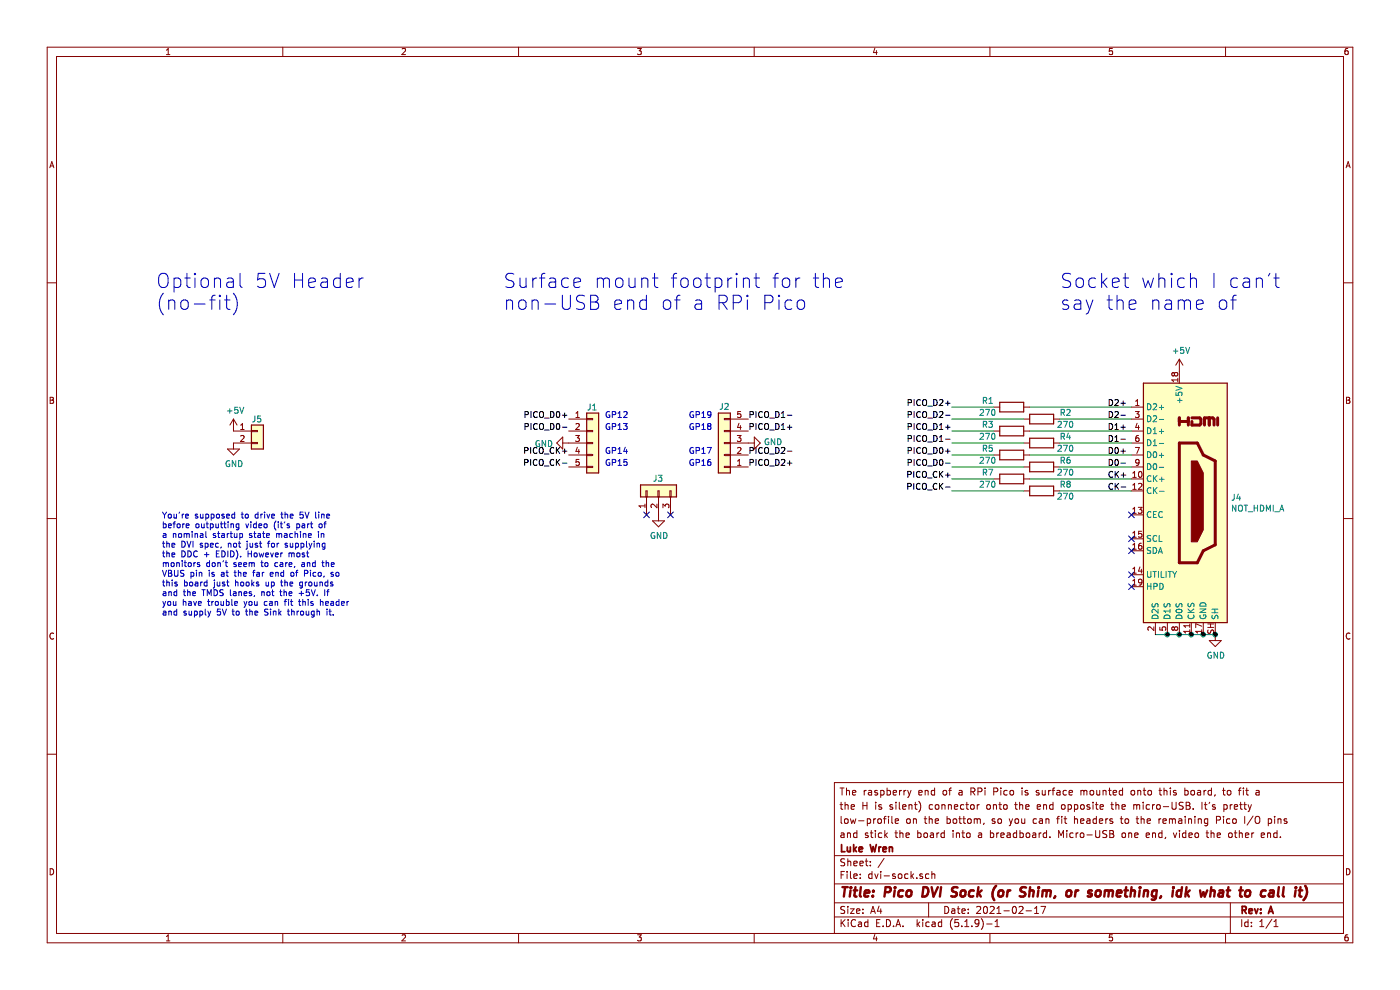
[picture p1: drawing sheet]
EESchema Schematic File Version 4
EELAYER 30 0
EELAYER END
$Descr A4 11693 8268
encoding utf-8
Sheet 1 1
Title "Pico DVI Sock (or Shim, or something, idk what to call it)"
Date "2021-02-17"
Rev "A"
Comp "Luke Wren"
Comment1 "and stick the board into a breadboard. Micro-USB one end, video the other end."
Comment2 "low-profile on the bottom, so you can fit headers to the remaining Pico I/O pins"
Comment3 "the H is silent) connector onto the end opposite the micro-USB. It's pretty "
Comment4 "The raspberry end of a RPi Pico is surface mounted onto this board, to fit a"
$EndDescr
$Comp
L Connector:HDMI_A J4
U 1 1
P 9850 4200
F 0 "J4" H 10280 4246 50  0000 L CNN
F 1 "NOT_HDMI_A" H 10280 4155 50  0000 L CNN
F 2 "dvi-sock:HDMI-SS-53000" H 9875 4200 50  0001 C CNN
F 3 "https://en.wikipedia.org/wiki/HDMI" H 9875 4200 50  0001 C CNN
	1    9850 4200
	1    0    0    -1  
$EndComp
$Comp
L Connector_Generic:Conn_01x02 J5
U 1 1
P 2150 3600
F 0 "J5" H 2100 3700 50  0000 L CNN
F 1 "Conn_01x02" H 2230 3501 50  0001 L CNN
F 2 "dvi-sock:PinHeader_1x02_P2.54mm_Vertical_nosilk" H 2150 3600 50  0001 C CNN
F 3 "~" H 2150 3600 50  0001 C CNN
	1    2150 3600
	1    0    0    -1  
$EndComp
$Comp
L Connector_Generic:Conn_01x05 J1
U 1 1
P 4950 3700
F 0 "J1" H 4900 4000 50  0000 L CNN
F 1 "Conn_01x05" H 5030 3651 50  0001 L CNN
F 2 "dvi-sock:castellated_2.54mm_smd_x5" H 4950 3700 50  0001 C CNN
F 3 "~" H 4950 3700 50  0001 C CNN
	1    4950 3700
	1    0    0    -1  
$EndComp
$Comp
L Connector_Generic:Conn_01x05 J2
U 1 1
P 6050 3700
F 0 "J2" H 6050 3400 50  0000 C CNN
F 1 "Conn_01x05" H 6350 3650 50  0001 C CNN
F 2 "dvi-sock:castellated_2.54mm_smd_x5" H 6050 3700 50  0001 C CNN
F 3 "~" H 6050 3700 50  0001 C CNN
	1    6050 3700
	-1   0    0    1   
$EndComp
$Comp
L Connector_Generic:Conn_01x03 J3
U 1 1
P 5500 4100
F 0 "J3" V 5600 4150 50  0000 R CNN
F 1 "Conn_01x03" V 5373 3912 50  0001 R CNN
F 2 "dvi-sock:castellated_2.54mm_smd_x3" H 5500 4100 50  0001 C CNN
F 3 "~" H 5500 4100 50  0001 C CNN
	1    5500 4100
	0    -1   -1   0   
$EndComp
$Comp
L Device:R R1
U 1 1
P 8450 3400
F 0 "R1" V 8500 3600 50  0000 C CNN
F 1 "270" V 8400 3600 50  0000 C CNN
F 2 "Resistor_SMD:R_0402_1005Metric" V 8380 3400 50  0001 C CNN
F 3 "~" H 8450 3400 50  0001 C CNN
	1    8450 3400
	0    -1   -1   0   
$EndComp
$Comp
L Device:R R2
U 1 1
P 8700 3500
F 0 "R2" V 8750 3300 50  0000 C CNN
F 1 "270" V 8650 3300 50  0000 C CNN
F 2 "Resistor_SMD:R_0402_1005Metric" V 8630 3500 50  0001 C CNN
F 3 "~" H 8700 3500 50  0001 C CNN
	1    8700 3500
	0    -1   -1   0   
$EndComp
$Comp
L Device:R R3
U 1 1
P 8450 3600
F 0 "R3" V 8500 3800 50  0000 C CNN
F 1 "270" V 8400 3800 50  0000 C CNN
F 2 "Resistor_SMD:R_0402_1005Metric" V 8380 3600 50  0001 C CNN
F 3 "~" H 8450 3600 50  0001 C CNN
	1    8450 3600
	0    -1   -1   0   
$EndComp
$Comp
L Device:R R4
U 1 1
P 8700 3700
F 0 "R4" V 8750 3500 50  0000 C CNN
F 1 "270" V 8650 3500 50  0000 C CNN
F 2 "Resistor_SMD:R_0402_1005Metric" V 8630 3700 50  0001 C CNN
F 3 "~" H 8700 3700 50  0001 C CNN
	1    8700 3700
	0    -1   -1   0   
$EndComp
$Comp
L Device:R R5
U 1 1
P 8450 3800
F 0 "R5" V 8500 4000 50  0000 C CNN
F 1 "270" V 8400 4000 50  0000 C CNN
F 2 "Resistor_SMD:R_0402_1005Metric" V 8380 3800 50  0001 C CNN
F 3 "~" H 8450 3800 50  0001 C CNN
	1    8450 3800
	0    -1   -1   0   
$EndComp
$Comp
L Device:R R6
U 1 1
P 8700 3900
F 0 "R6" V 8750 3700 50  0000 C CNN
F 1 "270" V 8650 3700 50  0000 C CNN
F 2 "Resistor_SMD:R_0402_1005Metric" V 8630 3900 50  0001 C CNN
F 3 "~" H 8700 3900 50  0001 C CNN
	1    8700 3900
	0    -1   -1   0   
$EndComp
$Comp
L Device:R R7
U 1 1
P 8450 4000
F 0 "R7" V 8500 4200 50  0000 C CNN
F 1 "270" V 8400 4200 50  0000 C CNN
F 2 "Resistor_SMD:R_0402_1005Metric" V 8380 4000 50  0001 C CNN
F 3 "~" H 8450 4000 50  0001 C CNN
	1    8450 4000
	0    -1   -1   0   
$EndComp
$Comp
L Device:R R8
U 1 1
P 8700 4100
F 0 "R8" V 8750 3900 50  0000 C CNN
F 1 "270" V 8650 3900 50  0000 C CNN
F 2 "Resistor_SMD:R_0402_1005Metric" V 8630 4100 50  0001 C CNN
F 3 "~" H 8700 4100 50  0001 C CNN
	1    8700 4100
	0    -1   -1   0   
$EndComp
Wire Wire Line
	8850 4100 9450 4100
Wire Wire Line
	8600 3400 9450 3400
Wire Wire Line
	8850 3500 9450 3500
Wire Wire Line
	8600 3600 9450 3600
Wire Wire Line
	8850 3700 9450 3700
Wire Wire Line
	8600 3800 9450 3800
Wire Wire Line
	8850 3900 9450 3900
Wire Wire Line
	8600 4000 9450 4000
Wire Wire Line
	7950 3400 8300 3400
Wire Wire Line
	7950 3500 8550 3500
Wire Wire Line
	7950 3600 8300 3600
Wire Wire Line
	7950 3700 8550 3700
Wire Wire Line
	7950 3800 8300 3800
Wire Wire Line
	7950 3900 8550 3900
Wire Wire Line
	7950 4000 8300 4000
Wire Wire Line
	7950 4100 8550 4100
Text Label 9250 3400 0    50   ~ 0
D2+
Text Label 9250 3500 0    50   ~ 0
D2-
Text Label 9250 3600 0    50   ~ 0
D1+
Text Label 9250 3700 0    50   ~ 0
D1-
Text Label 9250 3800 0    50   ~ 0
D0+
Text Label 9250 3900 0    50   ~ 0
D0-
Text Label 9250 4000 0    50   ~ 0
CK+
Text Label 9250 4100 0    50   ~ 0
CK-
$Comp
L power:+5V #PWR0101
U 1 1
P 9850 3100
F 0 "#PWR0101" H 9850 2950 50  0001 C CNN
F 1 "+5V" H 9865 3273 50  0000 C CNN
F 2 "" H 9850 3100 50  0001 C CNN
F 3 "" H 9850 3100 50  0001 C CNN
	1    9850 3100
	1    0    0    -1  
$EndComp
$Comp
L power:GND #PWR0102
U 1 1
P 10150 5300
F 0 "#PWR0102" H 10150 5050 50  0001 C CNN
F 1 "GND" H 10155 5127 50  0000 C CNN
F 2 "" H 10150 5300 50  0001 C CNN
F 3 "" H 10150 5300 50  0001 C CNN
	1    10150 5300
	1    0    0    -1  
$EndComp
Wire Wire Line
	9650 5300 9750 5300
Connection ~ 10150 5300
Connection ~ 9750 5300
Wire Wire Line
	9750 5300 9850 5300
Connection ~ 9850 5300
Wire Wire Line
	9850 5300 9950 5300
Connection ~ 9950 5300
Wire Wire Line
	9950 5300 10050 5300
Connection ~ 10050 5300
Wire Wire Line
	10050 5300 10150 5300
NoConn ~ 9450 4300
NoConn ~ 9450 4500
NoConn ~ 9450 4600
NoConn ~ 9450 4800
NoConn ~ 9450 4900
Text Label 7950 3400 2    50   ~ 0
PICO_D2+
Text Label 7950 3500 2    50   ~ 0
PICO_D2-
Text Label 7950 3600 2    50   ~ 0
PICO_D1+
Text Label 7950 3700 2    50   ~ 0
PICO_D1-
Text Label 7950 3800 2    50   ~ 0
PICO_D0+
Text Label 7950 3900 2    50   ~ 0
PICO_D0-
Text Label 7950 4000 2    50   ~ 0
PICO_CK+
Text Label 7950 4100 2    50   ~ 0
PICO_CK-
$Comp
L power:GND #PWR0103
U 1 1
P 5500 4300
F 0 "#PWR0103" H 5500 4050 50  0001 C CNN
F 1 "GND" H 5505 4127 50  0000 C CNN
F 2 "" H 5500 4300 50  0001 C CNN
F 3 "" H 5500 4300 50  0001 C CNN
	1    5500 4300
	1    0    0    -1  
$EndComp
$Comp
L power:GND #PWR0104
U 1 1
P 1950 3700
F 0 "#PWR0104" H 1950 3450 50  0001 C CNN
F 1 "GND" H 1955 3527 50  0000 C CNN
F 2 "" H 1950 3700 50  0001 C CNN
F 3 "" H 1950 3700 50  0001 C CNN
	1    1950 3700
	1    0    0    -1  
$EndComp
$Comp
L power:+5V #PWR0105
U 1 1
P 1950 3600
F 0 "#PWR0105" H 1950 3450 50  0001 C CNN
F 1 "+5V" H 1965 3773 50  0000 C CNN
F 2 "" H 1950 3600 50  0001 C CNN
F 3 "" H 1950 3600 50  0001 C CNN
	1    1950 3600
	1    0    0    -1  
$EndComp
$Comp
L power:GND #PWR0106
U 1 1
P 6250 3700
F 0 "#PWR0106" H 6250 3450 50  0001 C CNN
F 1 "GND" V 6255 3572 50  0000 R CNN
F 2 "" H 6250 3700 50  0001 C CNN
F 3 "" H 6250 3700 50  0001 C CNN
	1    6250 3700
	0    -1   -1   0   
$EndComp
$Comp
L power:GND #PWR0107
U 1 1
P 4750 3700
F 0 "#PWR0107" H 4750 3450 50  0001 C CNN
F 1 "GND" V 4755 3572 50  0000 R CNN
F 2 "" H 4750 3700 50  0001 C CNN
F 3 "" H 4750 3700 50  0001 C CNN
	1    4750 3700
	0    1    1    0   
$EndComp
Text Label 6250 3900 0    50   ~ 0
PICO_D2+
Text Label 6250 3800 0    50   ~ 0
PICO_D2-
Text Label 6250 3600 0    50   ~ 0
PICO_D1+
Text Label 6250 3500 0    50   ~ 0
PICO_D1-
Text Label 4750 3500 2    50   ~ 0
PICO_D0+
Text Label 4750 3600 2    50   ~ 0
PICO_D0-
Text Label 4750 3800 2    50   ~ 0
PICO_CK+
Text Label 4750 3900 2    50   ~ 0
PICO_CK-
NoConn ~ 5400 4300
NoConn ~ 5600 4300
Text Notes 1300 2600 0    118  ~ 0
Optional 5V Header\n(no-fit)
Text Notes 1350 5150 0    50   ~ 0
You're supposed to drive the 5V line\nbefore outputting video (it's part of\na nominal startup state machine in\nthe DVI spec, not just for supplying\nthe DDC + EDID). However most\nmonitors don't seem to care, and the\nVBUS pin is at the far end of Pico, so\nthis board just hooks up the grounds\nand the TMDS lanes, not the +5V. If\nyou have trouble you can fit this header\nand supply 5V to the Sink through it.
Text Notes 4200 2600 0    118  ~ 0
Surface mount footprint for the\nnon-USB end of a RPi Pico
Text Notes 8850 2600 0    118  ~ 0
Socket which I can't\nsay the name of
Text Notes 5050 3500 0    50   ~ 0
GP12
Text Notes 5050 3600 0    50   ~ 0
GP13
Text Notes 5050 3800 0    50   ~ 0
GP14
Text Notes 5050 3900 0    50   ~ 0
GP15
Text Notes 5750 3500 0    50   ~ 0
GP19
Text Notes 5750 3600 0    50   ~ 0
GP18
Text Notes 5750 3800 0    50   ~ 0
GP17
Text Notes 5750 3900 0    50   ~ 0
GP16
$EndSCHEMATC
